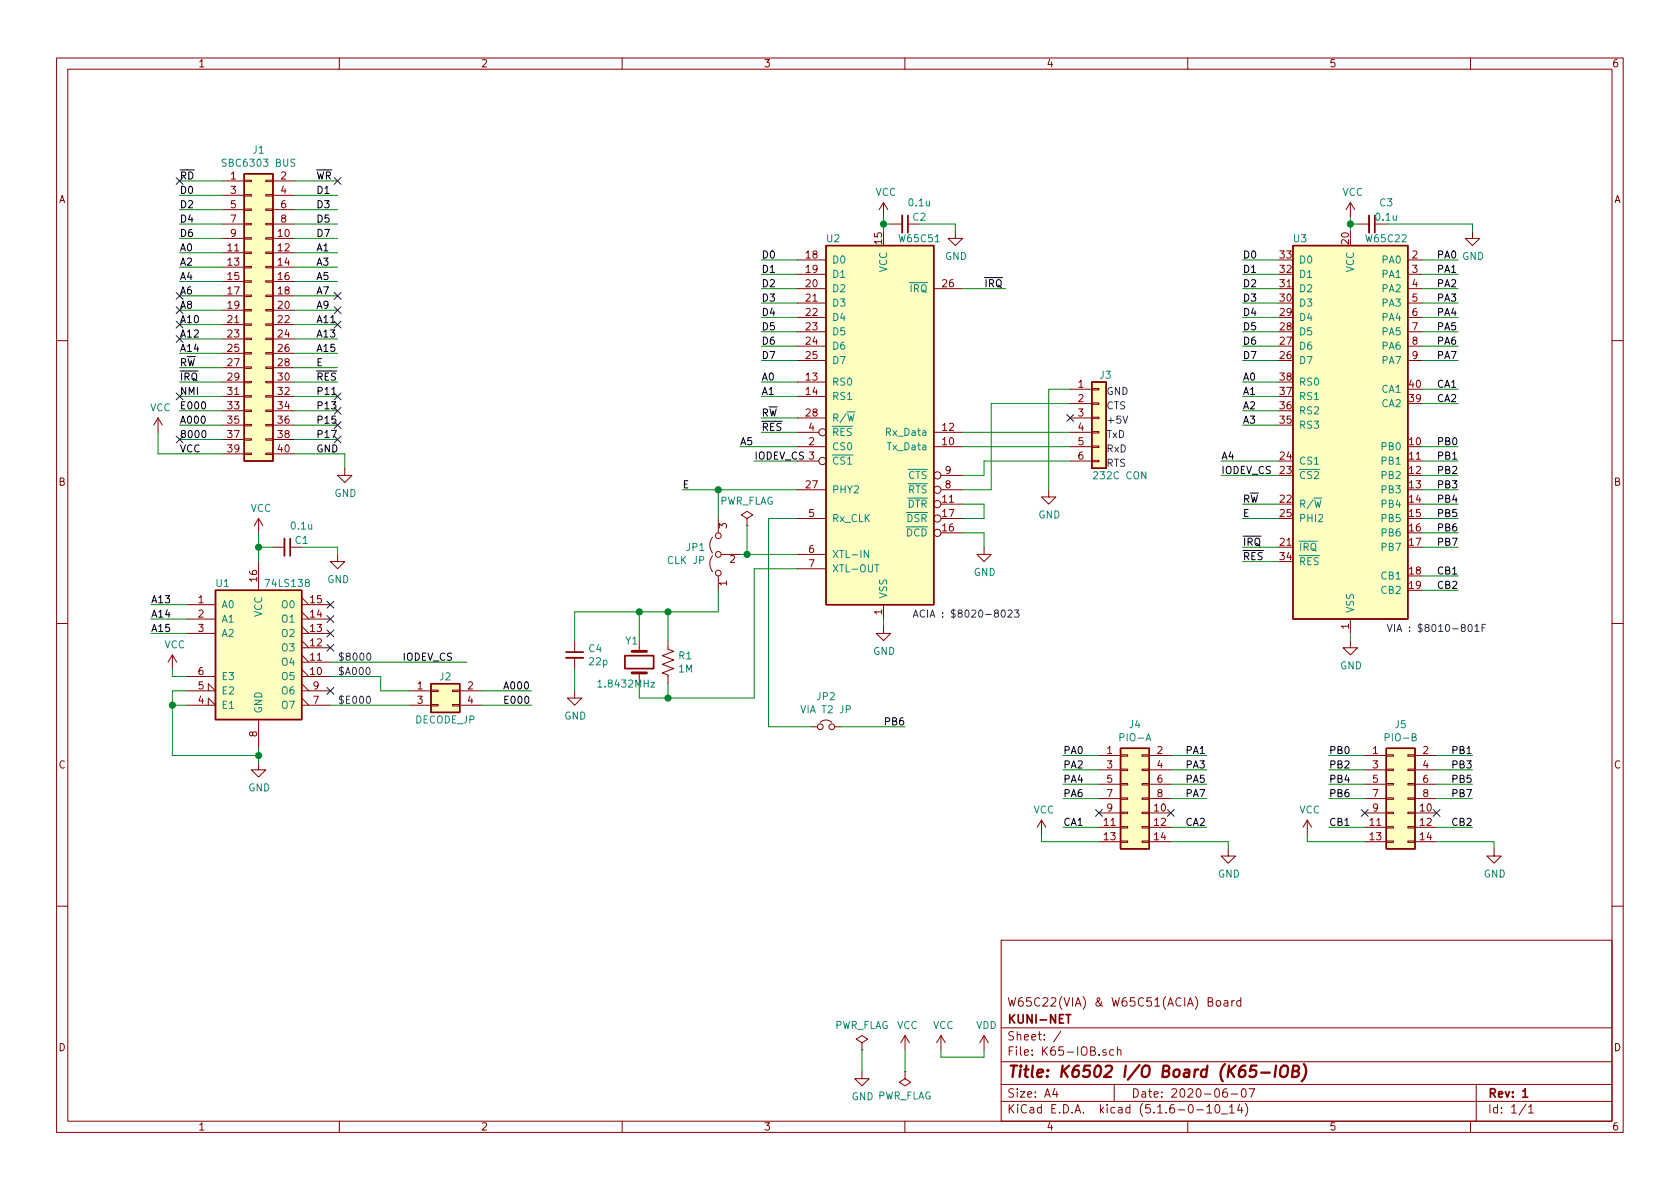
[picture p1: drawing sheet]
EESchema Schematic File Version 4
EELAYER 30 0
EELAYER END
$Descr A4 11693 8268
encoding utf-8
Sheet 1 1
Title "K6502 I/O Board (K65-IOB)"
Date "2020-06-07"
Rev "1"
Comp "KUNI-NET"
Comment1 "W65C22(VIA) & W65C51(ACIA) Board"
Comment2 ""
Comment3 ""
Comment4 ""
$EndDescr
$Comp
L power:GND #PWR09
U 1 1
P 6000 7450
F 0 "#PWR09" H 6000 7200 50  0001 C CNN
F 1 "GND" H 6005 7277 50  0000 C CNN
F 2 "" H 6000 7450 50  0001 C CNN
F 3 "" H 6000 7450 50  0001 C CNN
	1    6000 7450
	1    0    0    -1  
$EndComp
$Comp
L power:PWR_FLAG #FLG01
U 1 1
P 6000 7300
F 0 "#FLG01" H 6000 7375 50  0001 C CNN
F 1 "PWR_FLAG" H 6000 7473 50  0000 C CNN
F 2 "" H 6000 7300 50  0001 C CNN
F 3 "~" H 6000 7300 50  0001 C CNN
	1    6000 7300
	1    0    0    -1  
$EndComp
Wire Wire Line
	6000 7300 6000 7450
$Comp
L power:VCC #PWR013
U 1 1
P 6550 7300
F 0 "#PWR013" H 6550 7150 50  0001 C CNN
F 1 "VCC" H 6567 7473 50  0000 C CNN
F 2 "" H 6550 7300 50  0001 C CNN
F 3 "" H 6550 7300 50  0001 C CNN
	1    6550 7300
	1    0    0    -1  
$EndComp
$Comp
L power:PWR_FLAG #FLG02
U 1 1
P 6300 7450
F 0 "#FLG02" H 6300 7525 50  0001 C CNN
F 1 "PWR_FLAG" H 6300 7623 50  0000 C CNN
F 2 "" H 6300 7450 50  0001 C CNN
F 3 "~" H 6300 7450 50  0001 C CNN
	1    6300 7450
	-1   0    0    1   
$EndComp
$Comp
L power:VCC #PWR011
U 1 1
P 6300 7300
F 0 "#PWR011" H 6300 7150 50  0001 C CNN
F 1 "VCC" H 6317 7473 50  0000 C CNN
F 2 "" H 6300 7300 50  0001 C CNN
F 3 "" H 6300 7300 50  0001 C CNN
	1    6300 7300
	1    0    0    -1  
$EndComp
Wire Wire Line
	6300 7300 6300 7450
$Comp
L power:VDD #PWR014
U 1 1
P 6850 7300
F 0 "#PWR014" H 6850 7150 50  0001 C CNN
F 1 "VDD" H 6867 7473 50  0000 C CNN
F 2 "" H 6850 7300 50  0001 C CNN
F 3 "" H 6850 7300 50  0001 C CNN
	1    6850 7300
	1    0    0    -1  
$EndComp
Wire Wire Line
	6550 7300 6550 7350
Wire Wire Line
	6550 7350 6850 7350
Wire Wire Line
	6850 7350 6850 7300
$Comp
L 6522-51:W65C51 U2
U 1 1
P 6150 3050
F 0 "U2" H 5800 4450 50  0000 C CNN
F 1 "W65C51" H 6400 4450 50  0000 C CNN
F 2 "" H 6200 1900 50  0001 L CNN
F 3 "http://www.ti.com/lit/ds/symlink/sn74ls139a.pdf" H 6150 3050 50  0001 C CNN
	1    6150 3050
	1    0    0    -1  
$EndComp
$Comp
L 6522-51:W65C22 U3
U 1 1
P 9400 3000
F 0 "U3" H 9050 4350 50  0000 C CNN
F 1 "W65C22" H 9650 4350 50  0000 C CNN
F 2 "" H 9450 1650 50  0001 L CNN
F 3 "http://www.ti.com/lit/ds/symlink/sn74ls139a.pdf" H 9400 3000 50  0001 C CNN
	1    9400 3000
	1    0    0    -1  
$EndComp
$Comp
L power:GND #PWR08
U 1 1
P 6150 4350
F 0 "#PWR08" H 6150 4100 50  0001 C CNN
F 1 "GND" H 6155 4177 50  0000 C CNN
F 2 "" H 6150 4350 50  0001 C CNN
F 3 "" H 6150 4350 50  0001 C CNN
	1    6150 4350
	1    0    0    -1  
$EndComp
$Comp
L power:GND #PWR020
U 1 1
P 9400 4450
F 0 "#PWR020" H 9400 4200 50  0001 C CNN
F 1 "GND" H 9405 4277 50  0000 C CNN
F 2 "" H 9400 4450 50  0001 C CNN
F 3 "" H 9400 4450 50  0001 C CNN
	1    9400 4450
	1    0    0    -1  
$EndComp
$Comp
L power:VCC #PWR07
U 1 1
P 6150 1500
F 0 "#PWR07" H 6150 1350 50  0001 C CNN
F 1 "VCC" H 6167 1673 50  0000 C CNN
F 2 "" H 6150 1500 50  0001 C CNN
F 3 "" H 6150 1500 50  0001 C CNN
	1    6150 1500
	1    0    0    -1  
$EndComp
$Comp
L power:VCC #PWR019
U 1 1
P 9400 1500
F 0 "#PWR019" H 9400 1350 50  0001 C CNN
F 1 "VCC" H 9417 1673 50  0000 C CNN
F 2 "" H 9400 1500 50  0001 C CNN
F 3 "" H 9400 1500 50  0001 C CNN
	1    9400 1500
	1    0    0    -1  
$EndComp
$Comp
L Device:C_Small C2
U 1 1
P 6300 1550
F 0 "C2" V 6250 1650 50  0000 C CNN
F 1 "0.1u" V 6150 1650 50  0000 C CNN
F 2 "" H 6300 1550 50  0001 C CNN
F 3 "~" H 6300 1550 50  0001 C CNN
	1    6300 1550
	0    1    1    0   
$EndComp
Wire Wire Line
	6150 1500 6150 1550
Wire Wire Line
	6150 1550 6200 1550
Connection ~ 6150 1550
Wire Wire Line
	6150 1550 6150 1600
Wire Wire Line
	6400 1550 6650 1550
Wire Wire Line
	6650 1550 6650 1600
$Comp
L Device:C_Small C3
U 1 1
P 9550 1550
F 0 "C3" V 9400 1650 50  0000 C CNN
F 1 "0.1u" V 9500 1650 50  0000 C CNN
F 2 "" H 9550 1550 50  0001 C CNN
F 3 "~" H 9550 1550 50  0001 C CNN
	1    9550 1550
	0    1    1    0   
$EndComp
Wire Wire Line
	9400 1500 9400 1550
Wire Wire Line
	9400 1550 9450 1550
Connection ~ 9400 1550
Wire Wire Line
	9400 1550 9400 1600
Wire Wire Line
	9650 1550 10250 1550
Wire Wire Line
	10250 1550 10250 1600
Wire Wire Line
	6150 4300 6150 4350
$Comp
L power:GND #PWR010
U 1 1
P 6650 1600
F 0 "#PWR010" H 6650 1350 50  0001 C CNN
F 1 "GND" H 6655 1427 50  0000 C CNN
F 2 "" H 6650 1600 50  0001 C CNN
F 3 "" H 6650 1600 50  0001 C CNN
	1    6650 1600
	1    0    0    -1  
$EndComp
Wire Wire Line
	9400 4400 9400 4450
$Comp
L power:GND #PWR021
U 1 1
P 10250 1600
F 0 "#PWR021" H 10250 1350 50  0001 C CNN
F 1 "GND" H 10255 1427 50  0000 C CNN
F 2 "" H 10250 1600 50  0001 C CNN
F 3 "" H 10250 1600 50  0001 C CNN
	1    10250 1600
	1    0    0    -1  
$EndComp
Wire Wire Line
	5300 1800 5550 1800
Text Label 5300 1800 0    50   ~ 0
D0
Wire Wire Line
	5300 1900 5550 1900
Text Label 5300 1900 0    50   ~ 0
D1
Wire Wire Line
	5300 2000 5550 2000
Text Label 5300 2000 0    50   ~ 0
D2
Wire Wire Line
	5300 2100 5550 2100
Text Label 5300 2100 0    50   ~ 0
D3
Wire Wire Line
	5300 2200 5550 2200
Text Label 5300 2200 0    50   ~ 0
D4
Wire Wire Line
	5300 2300 5550 2300
Text Label 5300 2300 0    50   ~ 0
D5
Wire Wire Line
	5300 2400 5550 2400
Text Label 5300 2400 0    50   ~ 0
D6
Wire Wire Line
	5300 2500 5550 2500
Text Label 5300 2500 0    50   ~ 0
D7
Wire Wire Line
	5300 2650 5550 2650
Text Label 5300 2650 0    50   ~ 0
A0
Wire Wire Line
	5300 2750 5550 2750
Text Label 5300 2750 0    50   ~ 0
A1
Wire Wire Line
	8650 1800 8900 1800
Text Label 8650 1800 0    50   ~ 0
D0
Wire Wire Line
	8650 1900 8900 1900
Text Label 8650 1900 0    50   ~ 0
D1
Wire Wire Line
	8650 2000 8900 2000
Text Label 8650 2000 0    50   ~ 0
D2
Wire Wire Line
	8650 2100 8900 2100
Text Label 8650 2100 0    50   ~ 0
D3
Wire Wire Line
	8650 2200 8900 2200
Text Label 8650 2200 0    50   ~ 0
D4
Wire Wire Line
	8650 2300 8900 2300
Text Label 8650 2300 0    50   ~ 0
D5
Wire Wire Line
	8650 2400 8900 2400
Text Label 8650 2400 0    50   ~ 0
D6
Wire Wire Line
	8650 2500 8900 2500
Text Label 8650 2500 0    50   ~ 0
D7
Wire Wire Line
	6700 2000 7000 2000
Text Label 6850 2000 0    50   ~ 0
~IRQ
Wire Wire Line
	5300 2900 5550 2900
Text Label 5300 2900 0    50   ~ 0
R~W
Wire Wire Line
	8650 3500 8900 3500
Text Label 8650 3500 0    50   ~ 0
R~W
Wire Wire Line
	8650 2650 8900 2650
Text Label 8650 2650 0    50   ~ 0
A0
Wire Wire Line
	8650 2750 8900 2750
Text Label 8650 2750 0    50   ~ 0
A1
Text Label 8650 2950 0    50   ~ 0
A3
Wire Wire Line
	8650 2950 8900 2950
Text Label 8650 2850 0    50   ~ 0
A2
Wire Wire Line
	8650 2850 8900 2850
Wire Wire Line
	9900 1800 10150 1800
Text Label 10000 1800 0    50   ~ 0
PA0
Wire Wire Line
	9900 1900 10150 1900
Text Label 10000 1900 0    50   ~ 0
PA1
Wire Wire Line
	9900 2000 10150 2000
Text Label 10000 2000 0    50   ~ 0
PA2
Wire Wire Line
	9900 2100 10150 2100
Text Label 10000 2100 0    50   ~ 0
PA3
Wire Wire Line
	9900 2200 10150 2200
Text Label 10000 2200 0    50   ~ 0
PA4
Wire Wire Line
	9900 2300 10150 2300
Text Label 10000 2300 0    50   ~ 0
PA5
Wire Wire Line
	9900 2400 10150 2400
Text Label 10000 2400 0    50   ~ 0
PA6
Wire Wire Line
	9900 2500 10150 2500
Text Label 10000 2500 0    50   ~ 0
PA7
Wire Wire Line
	9900 2700 10150 2700
Text Label 10000 2700 0    50   ~ 0
CA1
Wire Wire Line
	9900 2800 10150 2800
Text Label 10000 2800 0    50   ~ 0
CA2
Wire Wire Line
	9900 3100 10150 3100
Text Label 10000 3100 0    50   ~ 0
PB0
Wire Wire Line
	9900 3200 10150 3200
Text Label 10000 3200 0    50   ~ 0
PB1
Wire Wire Line
	9900 3300 10150 3300
Text Label 10000 3300 0    50   ~ 0
PB2
Wire Wire Line
	9900 3400 10150 3400
Text Label 10000 3400 0    50   ~ 0
PB3
Wire Wire Line
	9900 3500 10150 3500
Text Label 10000 3500 0    50   ~ 0
PB4
Wire Wire Line
	9900 3600 10150 3600
Text Label 10000 3600 0    50   ~ 0
PB5
Wire Wire Line
	9900 3700 10150 3700
Text Label 10000 3700 0    50   ~ 0
PB6
Wire Wire Line
	9900 3800 10150 3800
Text Label 10000 3800 0    50   ~ 0
PB7
Wire Wire Line
	9900 4000 10150 4000
Text Label 10000 4000 0    50   ~ 0
CB1
Wire Wire Line
	9900 4100 10150 4100
Text Label 10000 4100 0    50   ~ 0
CB2
Wire Wire Line
	5300 3000 5550 3000
Text Label 5300 3000 0    50   ~ 0
~RES
Wire Wire Line
	8650 3900 8900 3900
Text Label 8650 3900 0    50   ~ 0
~RES
Wire Wire Line
	8650 3800 8900 3800
Text Label 8650 3800 0    50   ~ 0
~IRQ
Wire Wire Line
	8650 3600 8900 3600
Text Label 8650 3600 0    50   ~ 0
E
Text Label 4750 3400 0    50   ~ 0
E
$Comp
L Connector_Generic:Conn_02x07_Odd_Even J4
U 1 1
P 7850 5550
F 0 "J4" H 7900 6067 50  0000 C CNN
F 1 "PIO-A" H 7900 5976 50  0000 C CNN
F 2 "" H 7850 5550 50  0001 C CNN
F 3 "~" H 7850 5550 50  0001 C CNN
	1    7850 5550
	1    0    0    -1  
$EndComp
Wire Wire Line
	7400 5250 7650 5250
Text Label 7400 5250 0    50   ~ 0
PA0
Wire Wire Line
	8150 5250 8400 5250
Text Label 8250 5250 0    50   ~ 0
PA1
Wire Wire Line
	7400 5350 7650 5350
Text Label 7400 5350 0    50   ~ 0
PA2
Wire Wire Line
	8150 5350 8400 5350
Text Label 8250 5350 0    50   ~ 0
PA3
Wire Wire Line
	7400 5450 7650 5450
Text Label 7400 5450 0    50   ~ 0
PA4
Wire Wire Line
	8150 5450 8400 5450
Text Label 8250 5450 0    50   ~ 0
PA5
Wire Wire Line
	7400 5550 7650 5550
Text Label 7400 5550 0    50   ~ 0
PA6
Wire Wire Line
	8150 5550 8400 5550
Text Label 8250 5550 0    50   ~ 0
PA7
Wire Wire Line
	7400 5750 7650 5750
Text Label 7400 5750 0    50   ~ 0
CA1
Wire Wire Line
	8150 5750 8400 5750
Text Label 8250 5750 0    50   ~ 0
CA2
$Comp
L power:VCC #PWR015
U 1 1
P 7250 5800
F 0 "#PWR015" H 7250 5650 50  0001 C CNN
F 1 "VCC" H 7267 5973 50  0000 C CNN
F 2 "" H 7250 5800 50  0001 C CNN
F 3 "" H 7250 5800 50  0001 C CNN
	1    7250 5800
	1    0    0    -1  
$EndComp
Wire Wire Line
	7250 5800 7250 5850
Wire Wire Line
	7250 5850 7650 5850
$Comp
L power:GND #PWR017
U 1 1
P 8550 5900
F 0 "#PWR017" H 8550 5650 50  0001 C CNN
F 1 "GND" H 8555 5727 50  0000 C CNN
F 2 "" H 8550 5900 50  0001 C CNN
F 3 "" H 8550 5900 50  0001 C CNN
	1    8550 5900
	1    0    0    -1  
$EndComp
Wire Wire Line
	8150 5850 8550 5850
Wire Wire Line
	8550 5850 8550 5900
$Comp
L Connector_Generic:Conn_02x07_Odd_Even J5
U 1 1
P 9700 5550
F 0 "J5" H 9750 6067 50  0000 C CNN
F 1 "PIO-B" H 9750 5976 50  0000 C CNN
F 2 "" H 9700 5550 50  0001 C CNN
F 3 "~" H 9700 5550 50  0001 C CNN
	1    9700 5550
	1    0    0    -1  
$EndComp
Wire Wire Line
	9250 5250 9500 5250
Text Label 9250 5250 0    50   ~ 0
PB0
Wire Wire Line
	10000 5250 10250 5250
Text Label 10100 5250 0    50   ~ 0
PB1
Wire Wire Line
	9250 5350 9500 5350
Text Label 9250 5350 0    50   ~ 0
PB2
Wire Wire Line
	10000 5350 10250 5350
Text Label 10100 5350 0    50   ~ 0
PB3
Wire Wire Line
	9250 5450 9500 5450
Text Label 9250 5450 0    50   ~ 0
PB4
Wire Wire Line
	10000 5450 10250 5450
Text Label 10100 5450 0    50   ~ 0
PB5
Wire Wire Line
	9250 5550 9500 5550
Text Label 9250 5550 0    50   ~ 0
PB6
Wire Wire Line
	10000 5550 10250 5550
Text Label 10100 5550 0    50   ~ 0
PB7
Wire Wire Line
	9250 5750 9500 5750
Text Label 9250 5750 0    50   ~ 0
CB1
Wire Wire Line
	10000 5750 10250 5750
Text Label 10100 5750 0    50   ~ 0
CB2
$Comp
L power:VCC #PWR018
U 1 1
P 9100 5800
F 0 "#PWR018" H 9100 5650 50  0001 C CNN
F 1 "VCC" H 9117 5973 50  0000 C CNN
F 2 "" H 9100 5800 50  0001 C CNN
F 3 "" H 9100 5800 50  0001 C CNN
	1    9100 5800
	1    0    0    -1  
$EndComp
Wire Wire Line
	9100 5800 9100 5850
Wire Wire Line
	9100 5850 9500 5850
$Comp
L power:GND #PWR022
U 1 1
P 10400 5900
F 0 "#PWR022" H 10400 5650 50  0001 C CNN
F 1 "GND" H 10405 5727 50  0000 C CNN
F 2 "" H 10400 5900 50  0001 C CNN
F 3 "" H 10400 5900 50  0001 C CNN
	1    10400 5900
	1    0    0    -1  
$EndComp
Wire Wire Line
	10000 5850 10400 5850
Wire Wire Line
	10400 5850 10400 5900
Wire Wire Line
	1050 4400 1300 4400
Text Label 1050 4400 0    50   ~ 0
A15
Wire Wire Line
	2300 4600 3250 4600
Wire Wire Line
	5250 3200 5550 3200
Text Label 5250 3200 0    50   ~ 0
IODEV_CS
Wire Wire Line
	8500 3200 8900 3200
Text Label 8500 3200 0    50   ~ 0
A4
Wire Wire Line
	8500 3300 8900 3300
Text Label 8500 3300 0    50   ~ 0
IODEV_CS
$Comp
L Connector_Generic:Conn_01x06 J3
U 1 1
P 7650 2900
F 0 "J3" H 7650 3200 50  0000 L CNN
F 1 "232C CON" H 7600 2500 50  0000 L CNN
F 2 "" H 7650 2900 50  0001 C CNN
F 3 "~" H 7650 2900 50  0001 C CNN
	1    7650 2900
	1    0    0    -1  
$EndComp
$Comp
L power:GND #PWR016
U 1 1
P 7300 3400
F 0 "#PWR016" H 7300 3150 50  0001 C CNN
F 1 "GND" H 7305 3227 50  0000 C CNN
F 2 "" H 7300 3400 50  0001 C CNN
F 3 "" H 7300 3400 50  0001 C CNN
	1    7300 3400
	1    0    0    -1  
$EndComp
Wire Wire Line
	7300 3400 7300 2700
Wire Wire Line
	7300 2700 7450 2700
NoConn ~ 7450 2900
Text Notes 7700 2750 0    50   ~ 0
GND
Text Notes 7700 2850 0    50   ~ 0
CTS
Text Notes 7700 2950 0    50   ~ 0
+5V
Text Notes 7700 3050 0    50   ~ 0
TxD
Text Notes 7700 3150 0    50   ~ 0
RxD
Text Notes 7700 3250 0    50   ~ 0
RTS
Wire Wire Line
	6700 3000 7450 3000
Wire Wire Line
	6700 3100 7450 3100
Wire Wire Line
	6700 3300 6850 3300
Wire Wire Line
	6850 3300 6850 3200
Wire Wire Line
	6850 3200 7450 3200
Wire Wire Line
	6700 3400 6900 3400
Wire Wire Line
	6900 3400 6900 2800
Wire Wire Line
	6900 2800 7450 2800
Wire Wire Line
	6700 3500 6850 3500
Wire Wire Line
	6850 3500 6850 3600
Wire Wire Line
	6850 3700 6700 3700
Wire Wire Line
	6700 3600 6850 3600
Wire Wire Line
	2050 3150 2400 3150
Wire Wire Line
	2400 3150 2400 3250
$Comp
L power:GND #PWR06
U 1 1
P 2400 3250
F 0 "#PWR06" H 2400 3000 50  0001 C CNN
F 1 "GND" H 2405 3077 50  0000 C CNN
F 2 "" H 2400 3250 50  0001 C CNN
F 3 "" H 2400 3250 50  0001 C CNN
	1    2400 3250
	1    0    0    -1  
$EndComp
Wire Wire Line
	1100 3150 1550 3150
Wire Wire Line
	1100 3000 1100 3150
$Comp
L power:VCC #PWR01
U 1 1
P 1100 3000
F 0 "#PWR01" H 1100 2850 50  0001 C CNN
F 1 "VCC" H 1117 3173 50  0000 C CNN
F 2 "" H 1100 3000 50  0001 C CNN
F 3 "" H 1100 3000 50  0001 C CNN
	1    1100 3000
	1    0    0    -1  
$EndComp
NoConn ~ 1250 3050
NoConn ~ 1250 2750
NoConn ~ 2350 3050
NoConn ~ 2350 2950
NoConn ~ 2350 2850
NoConn ~ 2350 2750
Text Label 2200 3050 0    50   ~ 0
P17
Text Label 2200 2950 0    50   ~ 0
P15
Text Label 2200 2850 0    50   ~ 0
P13
Text Label 2200 2750 0    50   ~ 0
P11
Text Label 2200 2650 0    50   ~ 0
~RES
Text Label 2200 2550 0    50   ~ 0
E
Text Label 2200 3150 0    50   ~ 0
GND
Text Label 1250 3150 0    50   ~ 0
VCC
Text Label 1250 3050 0    50   ~ 0
8000
Text Label 1250 2950 0    50   ~ 0
A000
Text Label 1250 2850 0    50   ~ 0
E000
Text Label 1250 2750 0    50   ~ 0
NMI
Text Label 1250 2650 0    50   ~ 0
~IRQ
Text Label 1250 2550 0    50   ~ 0
R~W
Wire Wire Line
	2050 3050 2350 3050
Wire Wire Line
	2050 2950 2350 2950
Wire Wire Line
	2050 2850 2350 2850
Wire Wire Line
	2050 2750 2350 2750
Wire Wire Line
	2050 2650 2350 2650
Wire Wire Line
	2050 2550 2350 2550
Wire Wire Line
	1250 3050 1550 3050
Wire Wire Line
	1250 2950 1550 2950
Wire Wire Line
	1250 2850 1550 2850
Wire Wire Line
	1250 2750 1550 2750
Wire Wire Line
	1250 2650 1550 2650
Wire Wire Line
	1250 2550 1550 2550
Text Label 2200 2450 0    50   ~ 0
A15
Text Label 2200 2350 0    50   ~ 0
A13
Text Label 2200 2250 0    50   ~ 0
A11
Text Label 2200 2150 0    50   ~ 0
A9
Wire Wire Line
	2050 2450 2350 2450
Wire Wire Line
	2050 2350 2350 2350
Wire Wire Line
	2050 2250 2350 2250
Wire Wire Line
	2050 2150 2350 2150
Text Label 1250 2450 0    50   ~ 0
A14
Wire Wire Line
	1250 2450 1550 2450
Text Label 1250 2350 0    50   ~ 0
A12
Wire Wire Line
	1250 2350 1550 2350
Text Label 1250 2250 0    50   ~ 0
A10
Wire Wire Line
	1250 2250 1550 2250
Text Label 1250 2150 0    50   ~ 0
A8
Wire Wire Line
	1250 2150 1550 2150
Text Label 2200 2050 0    50   ~ 0
A7
Wire Wire Line
	2050 2050 2350 2050
Text Label 2200 1950 0    50   ~ 0
A5
Wire Wire Line
	2050 1950 2350 1950
Text Label 2200 1850 0    50   ~ 0
A3
Wire Wire Line
	2050 1850 2350 1850
Text Label 2200 1750 0    50   ~ 0
A1
Wire Wire Line
	2050 1750 2350 1750
Text Label 1250 2050 0    50   ~ 0
A6
Wire Wire Line
	1250 2050 1550 2050
Text Label 1250 1950 0    50   ~ 0
A4
Wire Wire Line
	1250 1950 1550 1950
Text Label 1250 1850 0    50   ~ 0
A2
Wire Wire Line
	1250 1850 1550 1850
Text Label 1250 1750 0    50   ~ 0
A0
Wire Wire Line
	1250 1750 1550 1750
Text Label 2200 1250 0    50   ~ 0
~WR
Text Label 2200 1650 0    50   ~ 0
D7
Wire Wire Line
	2050 1650 2350 1650
Text Label 2200 1550 0    50   ~ 0
D5
Wire Wire Line
	2050 1550 2350 1550
Text Label 2200 1450 0    50   ~ 0
D3
Wire Wire Line
	2050 1450 2350 1450
Text Label 2200 1350 0    50   ~ 0
D1
Wire Wire Line
	2050 1350 2350 1350
Text Label 1250 1650 0    50   ~ 0
D6
Wire Wire Line
	1250 1650 1550 1650
Text Label 1250 1550 0    50   ~ 0
D4
Wire Wire Line
	1250 1550 1550 1550
Text Label 1250 1450 0    50   ~ 0
D2
Wire Wire Line
	1250 1450 1550 1450
Text Label 1250 1350 0    50   ~ 0
D0
Wire Wire Line
	1250 1350 1550 1350
Text Label 1250 1250 0    50   ~ 0
~RD
Wire Wire Line
	2050 1250 2350 1250
Wire Wire Line
	1250 1250 1550 1250
$Comp
L Connector_Generic:Conn_02x20_Odd_Even J1
U 1 1
P 1750 2150
F 0 "J1" H 1800 3267 50  0000 C CNN
F 1 "SBC6303 BUS" H 1800 3176 50  0000 C CNN
F 2 "" H 1750 2150 50  0001 C CNN
F 3 "~" H 1750 2150 50  0001 C CNN
	1    1750 2150
	1    0    0    -1  
$EndComp
Text Notes 2350 4600 0    50   ~ 0
$8000
$Comp
L power:GND #PWR012
U 1 1
P 6850 3800
F 0 "#PWR012" H 6850 3550 50  0001 C CNN
F 1 "GND" H 6855 3627 50  0000 C CNN
F 2 "" H 6850 3800 50  0001 C CNN
F 3 "" H 6850 3800 50  0001 C CNN
	1    6850 3800
	1    0    0    -1  
$EndComp
Wire Wire Line
	6850 3700 6850 3800
NoConn ~ 7650 5650
NoConn ~ 8150 5650
NoConn ~ 9500 5650
NoConn ~ 10000 5650
Text Label 1050 4200 0    50   ~ 0
A13
Wire Wire Line
	1050 4300 1300 4300
Text Label 1050 4300 0    50   ~ 0
A14
Wire Wire Line
	1050 4200 1300 4200
$Comp
L 74xx:74LS138 U1
U 1 1
P 1800 4500
F 0 "U1" H 1550 4950 50  0000 C CNN
F 1 "74LS138" H 2000 4950 50  0000 C CNN
F 2 "" H 1800 4500 50  0001 C CNN
F 3 "http://www.ti.com/lit/gpn/sn74LS138" H 1800 4500 50  0001 C CNN
	1    1800 4500
	1    0    0    -1  
$EndComp
$Comp
L power:VCC #PWR03
U 1 1
P 1800 3700
F 0 "#PWR03" H 1800 3550 50  0001 C CNN
F 1 "VCC" H 1817 3873 50  0000 C CNN
F 2 "" H 1800 3700 50  0001 C CNN
F 3 "" H 1800 3700 50  0001 C CNN
	1    1800 3700
	1    0    0    -1  
$EndComp
$Comp
L Device:C_Small C1
U 1 1
P 2000 3800
F 0 "C1" V 1950 3900 50  0000 C CNN
F 1 "0.1u" V 1850 3900 50  0000 C CNN
F 2 "" H 2000 3800 50  0001 C CNN
F 3 "~" H 2000 3800 50  0001 C CNN
	1    2000 3800
	0    1    1    0   
$EndComp
Wire Wire Line
	2100 3800 2350 3800
Wire Wire Line
	2350 3800 2350 3850
$Comp
L power:GND #PWR05
U 1 1
P 2350 3850
F 0 "#PWR05" H 2350 3600 50  0001 C CNN
F 1 "GND" H 2355 3677 50  0000 C CNN
F 2 "" H 2350 3850 50  0001 C CNN
F 3 "" H 2350 3850 50  0001 C CNN
	1    2350 3850
	1    0    0    -1  
$EndComp
Wire Wire Line
	1800 3700 1800 3800
Wire Wire Line
	1800 3800 1900 3800
Connection ~ 1800 3800
Wire Wire Line
	1800 3800 1800 3900
$Comp
L power:GND #PWR04
U 1 1
P 1800 5300
F 0 "#PWR04" H 1800 5050 50  0001 C CNN
F 1 "GND" H 1805 5127 50  0000 C CNN
F 2 "" H 1800 5300 50  0001 C CNN
F 3 "" H 1800 5300 50  0001 C CNN
	1    1800 5300
	1    0    0    -1  
$EndComp
Wire Wire Line
	1800 5200 1800 5250
Wire Wire Line
	1300 4800 1200 4800
Wire Wire Line
	1200 4800 1200 4900
Wire Wire Line
	1200 5250 1800 5250
Connection ~ 1800 5250
Wire Wire Line
	1800 5250 1800 5300
Wire Wire Line
	1300 4900 1200 4900
Connection ~ 1200 4900
Wire Wire Line
	1200 4900 1200 5250
$Comp
L power:VCC #PWR02
U 1 1
P 1200 4650
F 0 "#PWR02" H 1200 4500 50  0001 C CNN
F 1 "VCC" H 1217 4823 50  0000 C CNN
F 2 "" H 1200 4650 50  0001 C CNN
F 3 "" H 1200 4650 50  0001 C CNN
	1    1200 4650
	1    0    0    -1  
$EndComp
Wire Wire Line
	1200 4650 1200 4700
Wire Wire Line
	1200 4700 1300 4700
Wire Wire Line
	2300 4700 2650 4700
Text Notes 2350 4700 0    50   ~ 0
$A000
NoConn ~ 2300 4800
NoConn ~ 2300 4200
NoConn ~ 2300 4300
NoConn ~ 2300 4400
NoConn ~ 2300 4500
Wire Wire Line
	2300 4900 2850 4900
Text Notes 2350 4900 0    50   ~ 0
$E000
Text Label 2800 4600 0    50   ~ 0
IODEV_CS
Wire Wire Line
	5150 3100 5550 3100
Text Label 5150 3100 0    50   ~ 0
A5
$Comp
L Connector_Generic:Conn_02x02_Odd_Even J2
U 1 1
P 3050 4800
F 0 "J2" H 3100 4900 50  0000 C CNN
F 1 "DECODE_JP" H 3100 4600 50  0000 C CNN
F 2 "" H 3050 4800 50  0001 C CNN
F 3 "~" H 3050 4800 50  0001 C CNN
	1    3050 4800
	1    0    0    -1  
$EndComp
Wire Wire Line
	2650 4700 2650 4800
Wire Wire Line
	2650 4800 2850 4800
Wire Wire Line
	3350 4800 3700 4800
Text Label 3500 4800 0    50   ~ 0
A000
Wire Wire Line
	3350 4900 3700 4900
Text Label 3500 4900 0    50   ~ 0
E000
NoConn ~ 2350 1250
NoConn ~ 1250 1250
NoConn ~ 1250 2050
NoConn ~ 1250 2150
NoConn ~ 1250 2250
NoConn ~ 1250 2350
NoConn ~ 2350 2050
NoConn ~ 2350 2150
NoConn ~ 2350 2250
Text Notes 6350 4300 0    50   ~ 0
ACIA : $8020-8023
Text Notes 9650 4400 0    50   ~ 0
VIA : $8010-801F
$Comp
L Device:Crystal Y1
U 1 1
P 4450 4600
F 0 "Y1" V 4300 4500 50  0000 L CNN
F 1 "1.8432MHz" V 4600 4300 50  0000 L CNN
F 2 "" H 4450 4600 50  0001 C CNN
F 3 "~" H 4450 4600 50  0001 C CNN
	1    4450 4600
	0    1    1    0   
$EndComp
$Comp
L Device:R_US R1
U 1 1
P 4650 4600
F 0 "R1" H 4718 4646 50  0000 L CNN
F 1 "1M" H 4718 4555 50  0000 L CNN
F 2 "" V 4690 4590 50  0001 C CNN
F 3 "~" H 4650 4600 50  0001 C CNN
	1    4650 4600
	1    0    0    -1  
$EndComp
Wire Wire Line
	4000 4250 4000 4450
Wire Wire Line
	4450 4750 4450 4850
Wire Wire Line
	4450 4850 4650 4850
Wire Wire Line
	4650 4850 4650 4750
Wire Wire Line
	4650 4450 4650 4250
Connection ~ 4650 4250
Wire Wire Line
	4650 4250 4450 4250
Wire Wire Line
	4450 4250 4450 4450
Connection ~ 4450 4250
Wire Wire Line
	4450 4250 4000 4250
$Comp
L Device:C_Small C4
U 1 1
P 4000 4550
F 0 "C4" H 4092 4596 50  0000 L CNN
F 1 "22p" H 4092 4505 50  0000 L CNN
F 2 "" H 4000 4550 50  0001 C CNN
F 3 "~" H 4000 4550 50  0001 C CNN
	1    4000 4550
	1    0    0    -1  
$EndComp
$Comp
L power:GND #PWR023
U 1 1
P 4000 4800
F 0 "#PWR023" H 4000 4550 50  0001 C CNN
F 1 "GND" H 4005 4627 50  0000 C CNN
F 2 "" H 4000 4800 50  0001 C CNN
F 3 "" H 4000 4800 50  0001 C CNN
	1    4000 4800
	1    0    0    -1  
$EndComp
Wire Wire Line
	4000 4650 4000 4800
Wire Wire Line
	5550 3950 5250 3950
Connection ~ 4650 4850
Wire Wire Line
	4750 3400 5000 3400
Wire Wire Line
	4650 4250 5000 4250
Wire Wire Line
	5000 3400 5000 3600
Connection ~ 5000 3400
Wire Wire Line
	5000 3400 5550 3400
Wire Wire Line
	5000 4100 5000 4250
Wire Wire Line
	5250 3950 5250 4850
Wire Wire Line
	4650 4850 5250 4850
$Comp
L Device:Jumper_NC_Small JP2
U 1 1
P 5750 5050
F 0 "JP2" H 5750 5262 50  0000 C CNN
F 1 "VIA T2 JP" H 5750 5171 50  0000 C CNN
F 2 "" H 5750 5050 50  0001 C CNN
F 3 "~" H 5750 5050 50  0001 C CNN
	1    5750 5050
	1    0    0    -1  
$EndComp
Wire Wire Line
	5550 3600 5350 3600
Wire Wire Line
	5350 3600 5350 5050
Wire Wire Line
	5350 5050 5650 5050
Wire Wire Line
	5850 5050 6300 5050
Text Label 6150 5050 0    50   ~ 0
PB6
Wire Wire Line
	5150 3850 5200 3850
$Comp
L Jumper:Jumper_3_Open JP1
U 1 1
P 5000 3850
F 0 "JP1" V 5046 3937 50  0000 L CNN
F 1 "CLK JP" V 4955 3937 50  0000 L CNN
F 2 "" H 5000 3850 50  0001 C CNN
F 3 "~" H 5000 3850 50  0001 C CNN
	1    5000 3850
	0    -1   -1   0   
$EndComp
$Comp
L power:PWR_FLAG #FLG03
U 1 1
P 5200 3650
F 0 "#FLG03" H 5200 3725 50  0001 C CNN
F 1 "PWR_FLAG" H 5200 3823 50  0000 C CNN
F 2 "" H 5200 3650 50  0001 C CNN
F 3 "~" H 5200 3650 50  0001 C CNN
	1    5200 3650
	1    0    0    -1  
$EndComp
Wire Wire Line
	5200 3650 5200 3850
Connection ~ 5200 3850
Wire Wire Line
	5200 3850 5550 3850
$EndSCHEMATC
